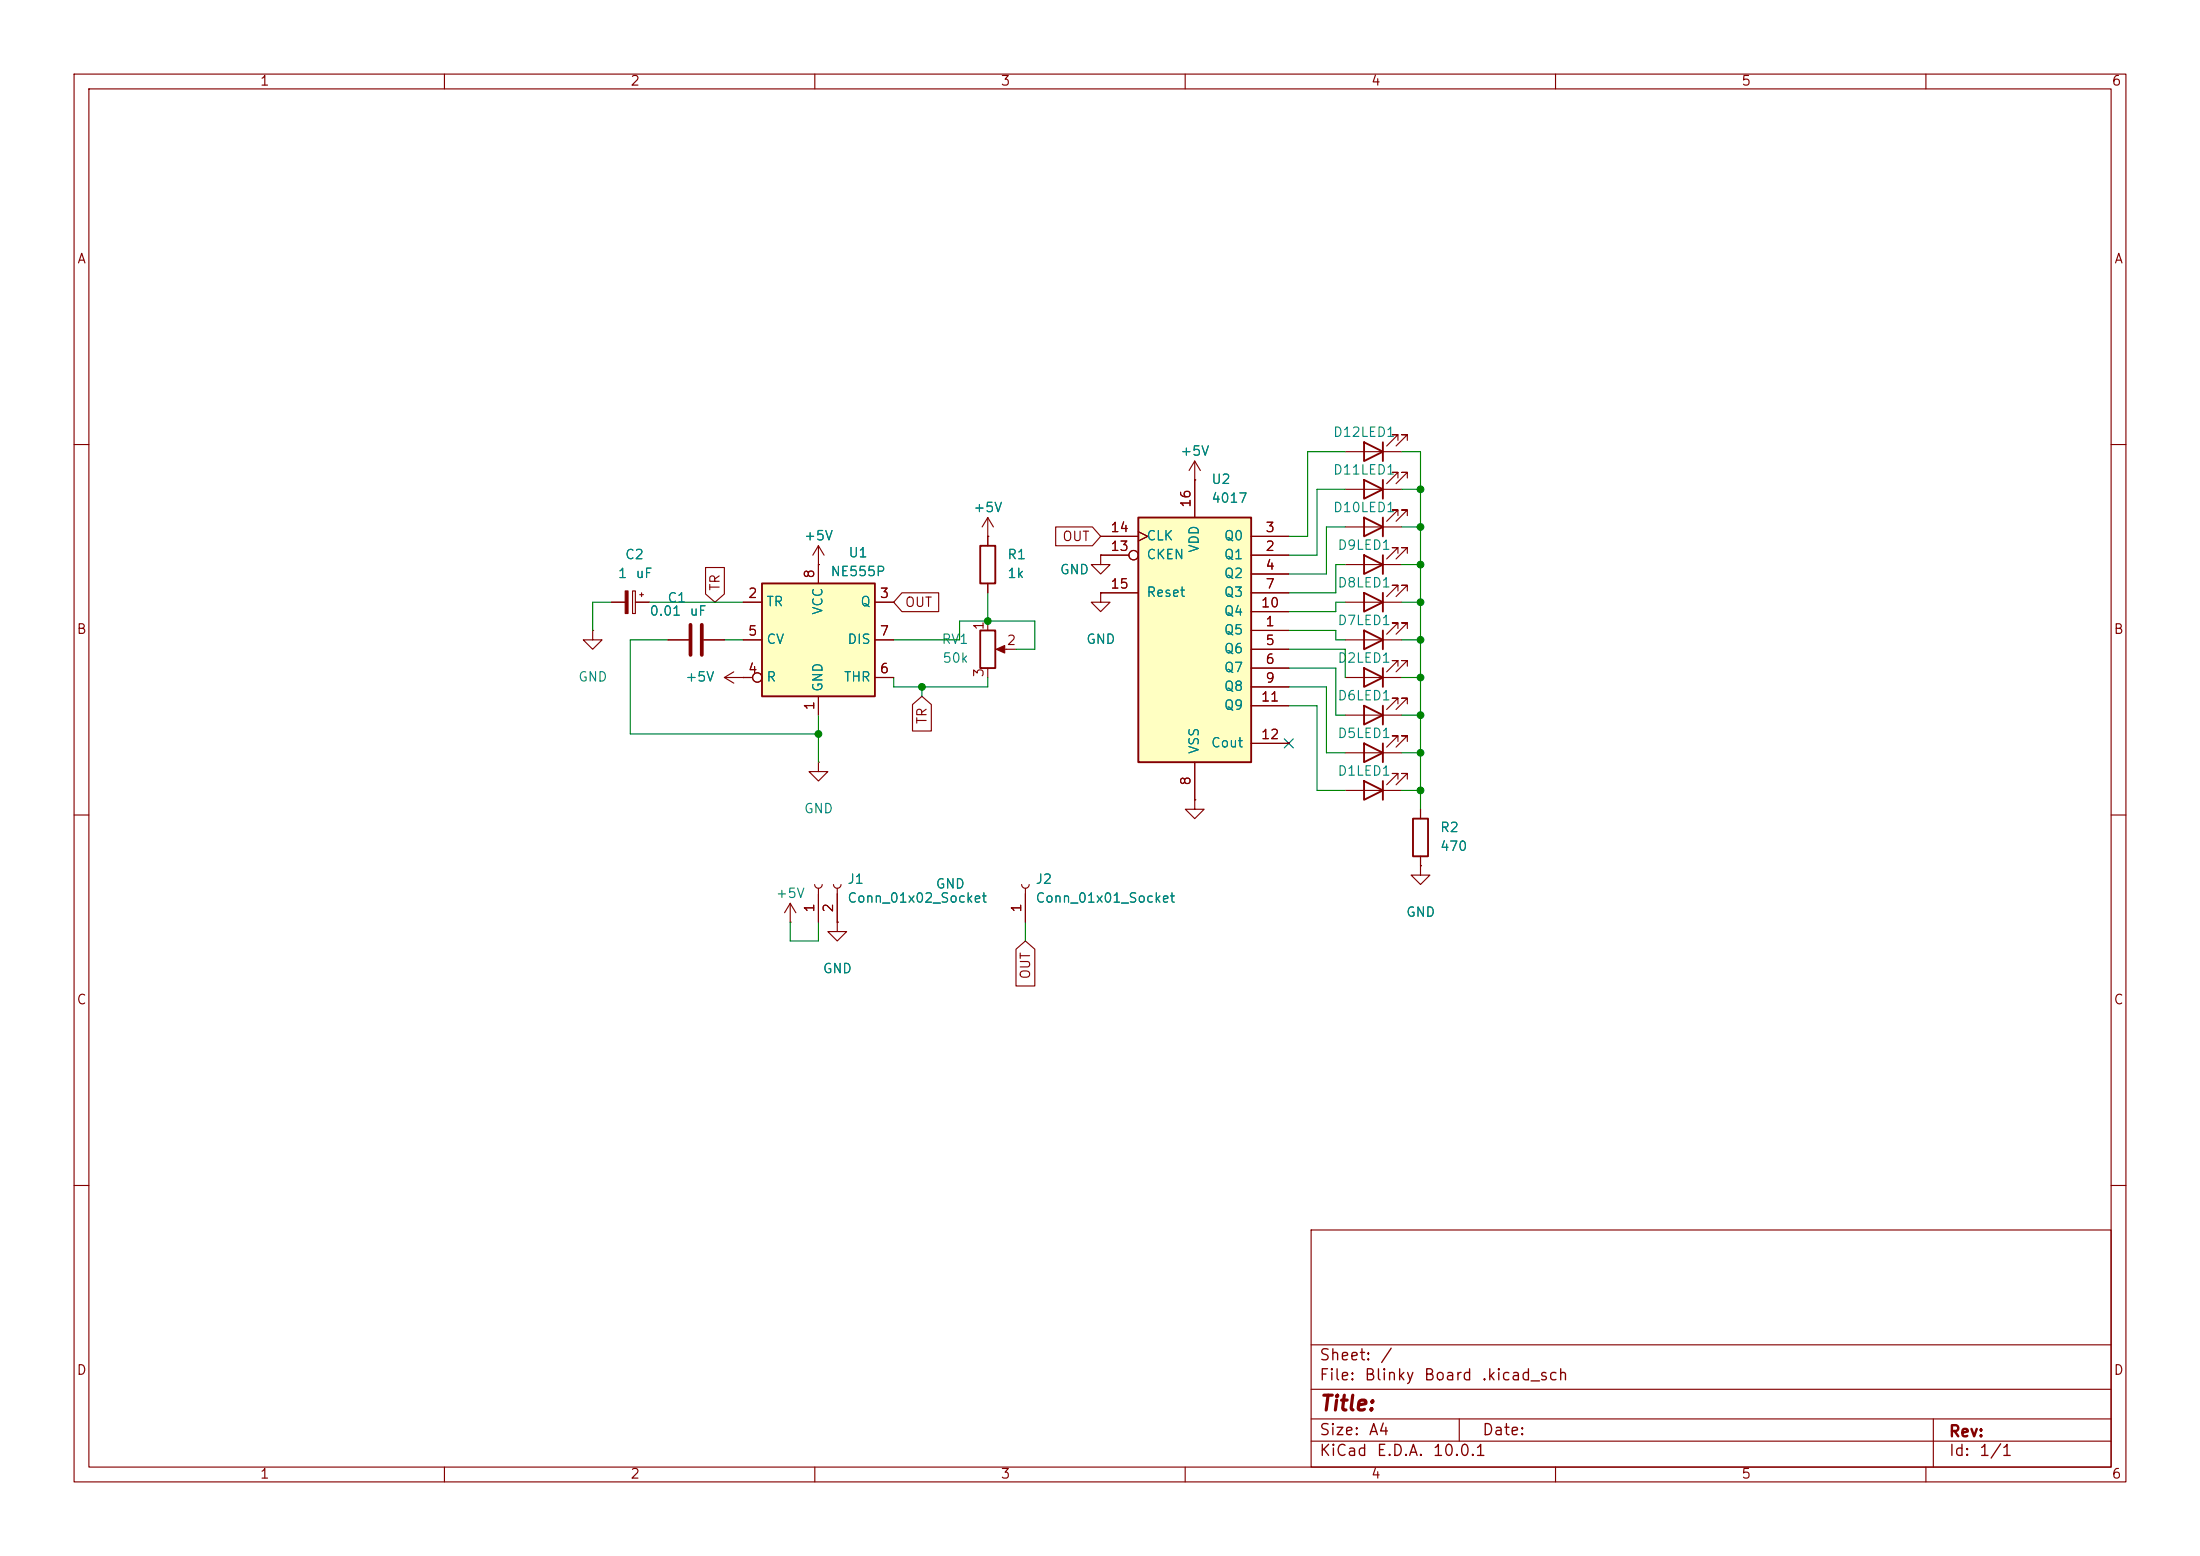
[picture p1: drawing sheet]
<svg xmlns="http://www.w3.org/2000/svg" width="297mm" height="210mm" viewBox="0 0 297 210" stroke-linecap="round" stroke-linejoin="round" font-family="sans-serif">
<g fill="none" stroke="#840000" stroke-width=".15">
<path d="M10 10h277v190h-277zM12 12h273v186h-273zM60 10v2M110 10v2M160 10v2M210 10v2M260 10v2M10 60h2M110.5 76.2h.1M110.5 73.7l-.8 1.2M110.5 73.7l.8 1.2M110.5 73.7v2.5"/>
<path d="M285 60h2M181.6 86.4h7.6M188.7 84.8v-.7h-.7h.7l-1.5 1.5M190 84.8v-.7h-.8h.8l-1.5 1.5M10 110h2M110.5 102.9v1.2h1.3l-1.3 1.3-1.3-1.3h1.3M110.5 102.9h.1M285 110h2M10 160h2M177 166h108v32h-108zM285 160h2M60 198v2"/>
<path d="M110 198v2M160 198v2M177 194.5h108M177 191.5h108M177 187.5h108M177 181.5h108M197 191.5v3M210 198v2M260 198v2M261 191.5v6.5"/>
</g>
<path d="M184.1 85.1l2.6 1.3-2.6 1.2zM186.7 85.1v2.5" fill="none" stroke="#840000" stroke-width=".25"/>
<path d="M102.9 78.7h15.2v15.3h-15.2z" fill="#ffffc2"/>
<path d="M102.9 78.7h15.2v15.3h-15.2zM132.3 85.1h2.1v5.1h-2.1z" fill="none" stroke="#840000" stroke-width=".25"/>
<g fill="none" stroke="#840000" stroke-width=".15">
<path d="M85.4 79.8h.4v3h-.4zM110.5 76.2v2.5M80 85.1v1.3h1.3l-1.3 1.2-1.3-1.2h1.3M80 85.1h.1M82.5 81.3h1.9M85.8 81.3h1.8M86.4 80.3h.5M86.6 80v.5M90.2 86.4h2.8M95 86.4h2.8M97.8 91.4h3.8M97.8 91.4l1.3 .8"/>
<path d="M99.1 90.7l-1.3 .7M100.3 91.4h.1M100.3 81.3h2.6M100.3 86.4h2.6M110.5 94v2.5M118.1 81.3h2.5M118.1 91.4h2.5M118.1 86.4h2.5M133.3 83.8v1.3M133.3 90.2v1.2M134.9 87.6h2.3M110 119.4a.51 .51 0 0 0 .5 .5 .51 .51 0 0 0 .5-.5"/>
<path d="M110.5 119.9v4.6M112.5 119.4a.51 .51 0 0 0 .5 .5 .51 .51 0 0 0 .5-.5M113 119.9v4.6M161.3 108v1.2h1.3l-1.3 1.3-1.3-1.3h1.3M161.3 108h.1M113 124.5v1.2h1.3l-1.3 1.3-1.2-1.3h1.2M113 124.5h.1"/>
<circle cx="102.2" cy="91.4" r=".63"/>
</g>
<path d="M93.2 84.3v4.1M94.7 84.3v4.1" fill="none" stroke="#840000" stroke-width=".51"/>
<g fill="#840000" stroke="#840000" stroke-width=".15">
<path d="M84.4 79.8h.4v3h-.4z"/>
<path d="M134.5 87.6l1.1-.5v1z"/>
</g>
<path d="M153.7 69.9h15.2v33h-15.2z" fill="#ffffc2"/>
<g fill="none" stroke="#840000" stroke-width=".25">
<path d="M184.1 59.7l2.6 1.3-2.6 1.2zM186.7 59.7v2.5M132.3 73.7h2.1v5h-2.1zM153.7 69.9h15.2v33h-15.2zM184.1 74.9l2.6 1.3-2.6 1.3zM184.1 64.8l2.6 1.2-2.6 1.3zM184.1 69.9l2.6 1.2-2.6 1.3zM186.7 64.8v2.5M186.7 69.9v2.5M186.7 74.9v2.6M184.1 80l2.6 1.3-2.6 1.3zM184.1 90.2l2.6 1.2-2.6 1.3z"/>
<path d="M184.1 95.3l2.6 1.2-2.6 1.3zM186.7 80v2.6M186.7 90.2v2.5M186.7 95.3v2.5M184.1 100.3l2.6 1.3-2.6 1.3zM184.1 105.4l2.6 1.3-2.6 1.3zM186.7 100.3v2.6M186.7 105.4v2.6M190.8 110.5h2v5.1h-2z"/>
</g>
<g fill="none" stroke="#840000" stroke-width=".15">
<path d="M188.7 59.4v-.7h-.7h.7l-1.5 1.5M190 59.4v-.7h-.8h.8l-1.5 1.5M95.2 76.6h2.6v3.6l-1.3 1.1-1.3-1.1zM110.5 76.2h.1M110.5 76.2v2.5M133.3 72.4h.1M133.3 69.9v3.8M133.3 78.7v1.3M133.3 69.9l-.7 1.2M133.3 69.9l.8 1.2M142.5 71.1h5l1.1 1.3-1.1 1.3h-5zM148.6 74.9v1.3h1.3l-1.3 1.3-1.3-1.3h1.3"/>
<path d="M148.6 74.9h.1M148.6 74.9h3.8M148.6 72.4h5.1M153.7 71.8l1.2 .6-1.2 .6M161.3 64.8h.1M161.3 62.2v7.7M161.3 62.2l-.8 1.3M161.3 62.2l.8 1.3M168.9 74.9h5.1M168.9 72.4h5.1M168.9 77.5h5.1M181.6 76.2h7.6"/>
<path d="M181.6 61h7.6M181.6 66h7.6M181.6 71.1h7.6M188.7 79.8v-.8h-.7h.7l-1.5 1.5M188.7 74.7v-.8h-.7h.7l-1.5 1.5M188.7 64.5v-.7h-.7h.7l-1.5 1.5M188.7 69.6v-.8h-.7h.7l-1.5 1.6M190 79.8v-.8h-.8h.8l-1.5 1.5M190 74.7v-.8h-.8h.8l-1.5 1.5M190 64.5v-.7h-.8h.8l-1.5 1.5M190 69.6v-.8h-.8h.8l-1.5 1.6M82.5 81.3h1.9"/>
<path d="M85.8 81.3h1.8M90.2 86.4h2.8M95 86.4h2.8M100.3 91.4h.1M100.3 81.3h2.6M100.3 91.4h1.3M100.3 86.4h2.6M110.5 94v2.5M118.1 81.3h2.5M118.1 91.4h2.5M118.1 86.4h2.5M121.8 80h4.9v2.6h-4.9l-1.2-1.3z"/>
<path d="M123.2 95.1l1.3-1.1 1.2 1.1v3.6h-2.5zM148.6 80v1.3h1.3l-1.3 1.3-1.3-1.3h1.3M148.6 80h.1M148.6 80h5.1M168.9 85.1h5.1M168.9 87.6h5.1M168.9 90.2h5.1M168.9 80h5.1M168.9 92.7h5.1M168.9 82.6h5.1M168.9 95.3h5.1M181.6 81.3h7.6"/>
<path d="M181.6 91.4h7.6M181.6 96.5h7.6M188.7 89.9v-.7h-.7h.7l-1.5 1.5M188.7 95v-.8h-.7h.7l-1.5 1.6M190 89.9v-.7h-.8h.8l-1.5 1.5M190 95v-.8h-.8h.8l-1.5 1.6M137.9 119.4a.51 .51 0 0 0 .5 .5 .51 .51 0 0 0 .5-.5M138.4 119.9v4.6M161.3 108h.1M161.3 102.9v5.1M168.9 100.3h5.1M181.6 101.6h7.6"/>
<path d="M181.6 106.7h7.6M188.7 100.1v-.8h-.7h.7l-1.5 1.5M188.7 105.2v-.8h-.7h.7l-1.5 1.5M190 100.1v-.8h-.8h.8l-1.5 1.5M190 105.2v-.8h-.8h.8l-1.5 1.5M191.8 116.8v1.3h1.2l-1.2 1.3-1.3-1.3h1.3M191.8 116.8h.1M191.8 109.2v1.3M191.8 115.6v1.2M106.7 124.5h.1M106.7 121.9l-.8 1.3M106.7 121.9l.7 1.3"/>
<path d="M106.7 121.9v2.6M110.5 120.7v3.8M113 124.5h.1M113 120.7v3.8M137.2 128.1l1.2-1.1 1.3 1.1v5h-2.5z"/>
<circle cx="153" cy="74.9" r=".63"/>
<circle cx="102.2" cy="91.4" r=".63"/>
</g>
<g fill="none" stroke="#008400" stroke-width=".15">
<path d="M181.6 71.1h-2.5v6.4h-5.1M181.6 76.2h-1.3v3.8h-6.3M181.6 61h-5.1v11.4h-2.5M181.6 66h-3.8v8.9h-3.8M189.2 71.1h2.6M189.2 76.2h2.6M189.2 61h2.6v48.2M189.2 66h2.6M82.5 81.3h-2.5v3.8M87.6 81.3h12.7M90.2 86.4h-5.1v12.7h25.4M97.8 86.4h2.5"/>
<path d="M110.5 96.5v6.4M120.6 86.4h8.9v-2.6h10.2v3.8h-2.5M120.6 91.4v1.3h12.7v-1.3M124.5 92.7v1.3M133.3 80v3.8M174 85.1h6.3v1.3h1.3M174 90.2h6.3v6.3h1.3M174 92.7h5.1v8.9h2.5M174 95.3h3.8v11.4h3.8M174 87.6h7.6v3.8M181.6 81.3h-1.3v1.3h-6.3M189.2 86.4h2.6"/>
<path d="M189.2 81.3h2.6M189.2 96.5h2.6M189.2 91.4h2.6M189.2 101.6h2.6M189.2 106.7h2.6M106.7 124.5v2.5h3.8v-2.5M138.4 124.5v2.5"/>
</g>
<path d="M173.4 99.7l1.2 1.2M174.6 99.7l-1.2 1.2" fill="none" stroke="#000084" stroke-width=".15"/>
<g fill="#008400" stroke="#008400" stroke-width=".14">
<circle cx="110.5" cy="99.1" r=".46"/>
<circle cx="124.5" cy="92.7" r=".46"/>
<circle cx="133.3" cy="83.8" r=".46"/>
<circle cx="191.8" cy="96.5" r=".46"/>
<circle cx="191.8" cy="101.6" r=".46"/>
<circle cx="191.8" cy="91.4" r=".46"/>
<circle cx="191.8" cy="86.4" r=".46"/>
<circle cx="191.8" cy="106.7" r=".46"/>
<circle cx="191.8" cy="76.2" r=".46"/>
<circle cx="191.8" cy="81.3" r=".46"/>
<circle cx="191.8" cy="66" r=".46"/>
<circle cx="191.8" cy="71.1" r=".46"/>
</g>
<text font-size="2" fill="#840000" x="178" y="190.9">Title:</text>
<g font-size="1.5" fill="#840000">
<text x="178" y="184">Sheet:</text>
<text x="186.2" y="184">/</text>
<text x="178" y="186.7">File:</text>
<text x="184.1" y="186.7">Blinky</text>
<text x="192.1" y="186.7">Board</text>
<text x="199.9" y="186.7">.kicad_sch</text>
<text x="178" y="196.9">KiCad</text>
<text x="178" y="194.1">Size:</text>
<text x="184.7" y="194.1">A4</text>
<text x="185.7" y="196.9">E.D.A.</text>
<text x="193.3" y="196.9">10.0.1</text>
<text x="200" y="194.1">Date:</text>
<text x="263" y="194.3">Rev:</text>
<text x="263" y="196.9">Id:</text>
<text x="267.1" y="196.9">1/1</text>
</g>
<g font-size="1.3" fill="#840000">
<text x="35" y="11.9">1</text>
<text x="85" y="11.9">2</text>
<text x="135" y="11.9">3</text>
<text x="185" y="11.9">4</text>
<text x="235" y="11.9">5</text>
<text x="285" y="11.9">6</text>
<text x="10.3" y="35.9">A</text>
<text x="285.3" y="35.9">A</text>
<text x="161" y="68.6" transform="rotate(-90 161 68.6)">16</text>
<text x="143.3" y="73.3">OUT</text>
<text x="149.8" y="74.7">13</text>
<text x="149.8" y="72.1">14</text>
<text x="170.7" y="74.7">2</text>
<text x="170.7" y="72.1">3</text>
<text x="170.7" y="77.2">4</text>
<text x="97.5" y="79.9" transform="rotate(-90 97.5 79.9)">TR</text>
<text x="100.9" y="81">2</text>
<text x="110.2" y="78.2" transform="rotate(-90 110.2 78.2)">8</text>
<text x="118.7" y="81">3</text>
<text x="122.1" y="82.2">OUT</text>
<text x="149.8" y="79.8">15</text>
<text x="170.1" y="82.3">10</text>
<text x="170.7" y="79.8">7</text>
<text x="10.3" y="85.9">B</text>
<text x="100.9" y="86.1">5</text>
<text x="118.7" y="86.1">7</text>
<text x="133.1" y="85.2" transform="rotate(-90 133.1 85.2)">1</text>
<text x="135.8" y="87.4">2</text>
<text x="170.7" y="84.8">1</text>
<text x="170.7" y="87.4">5</text>
<text x="170.7" y="89.9">6</text>
<text x="285.3" y="85.9">B</text>
<text x="100.9" y="91.2">4</text>
<text x="110.2" y="96" transform="rotate(-90 110.2 96)">1</text>
<text x="118.7" y="91.2">6</text>
<text x="133.1" y="91.5" transform="rotate(-90 133.1 91.5)">3</text>
<text x="170.1" y="95">11</text>
<text x="170.7" y="92.5">9</text>
<text x="125.4" y="97.8" transform="rotate(-90 125.4 97.8)">TR</text>
<text x="170.1" y="100.1">12</text>
<text x="161" y="106.1" transform="rotate(-90 161 106.1)">8</text>
<text x="110.2" y="123.3" transform="rotate(-90 110.2 123.3)">1</text>
<text x="112.8" y="123.3" transform="rotate(-90 112.8 123.3)">2</text>
<text x="138.2" y="123.3" transform="rotate(-90 138.2 123.3)">1</text>
<text x="10.3" y="135.9">C</text>
<text x="139.4" y="132.3" transform="rotate(-90 139.4 132.3)">OUT</text>
<text x="285.3" y="135.9">C</text>
<text x="10.3" y="185.9">D</text>
<text x="285.3" y="185.9">D</text>
<text x="35" y="199.9">1</text>
<text x="85" y="199.9">2</text>
<text x="135" y="199.9">3</text>
<text x="185" y="199.9">4</text>
<text x="235" y="199.9">5</text>
<text x="285" y="199.9">6</text>
</g>
<g font-size="1.3" fill="#008484">
<text x="179.9" y="59.3">D12LED1</text>
<text x="159.3" y="61.8">+5V</text>
<text x="163.4" y="65.6">U2</text>
<text x="179.9" y="64.4">D11LED1</text>
<text x="131.3" y="69.4">+5V</text>
<text x="163.4" y="68.2">4017</text>
<text x="179.9" y="69.4">D10LED1</text>
<text x="84.3" y="75.8">C2</text>
<text x="108.5" y="73.3">+5V</text>
<text x="114.5" y="75.5">U1</text>
<text x="135.9" y="75.8">R1</text>
<text x="143" y="77.8">GND</text>
<text x="154.7" y="75.8">CKEN</text>
<text x="154.7" y="73.3">CLK</text>
<text x="162.2" y="74.7" transform="rotate(-90 162.2 74.7)">VDD</text>
<text x="165.2" y="75.8">Q1</text>
<text x="165.2" y="73.3">Q0</text>
<text x="180.5" y="74.5">D9LED1</text>
<text x="83.3" y="78.3">1</text>
<text x="85.7" y="78.3">uF</text>
<text x="87.6" y="83.4">0.01</text>
<text x="90" y="81.6">C1</text>
<text x="93" y="83.4">uF</text>
<text x="103.4" y="82.1">TR</text>
<text x="111.4" y="83.1" transform="rotate(-90 111.4 83.1)">VCC</text>
<text x="112" y="78.1">NE555P</text>
<text x="116.1" y="82.1">Q</text>
<text x="135.9" y="78.3">1k</text>
<text x="154.7" y="80.9">Reset</text>
<text x="165.2" y="78.3">Q2</text>
<text x="165.2" y="80.9">Q3</text>
<text x="165.2" y="83.4">Q4</text>
<text x="180.5" y="79.6">D8LED1</text>
<text x="103.4" y="87.2">CV</text>
<text x="114.3" y="87.2">DIS</text>
<text x="127" y="87.2">RV1</text>
<text x="127.2" y="89.8">50k</text>
<text x="146.6" y="87.2">GND</text>
<text x="165.2" y="86">Q5</text>
<text x="165.2" y="88.5">Q6</text>
<text x="180.5" y="84.7">D7LED1</text>
<text x="180.5" y="89.8">D2LED1</text>
<text x="78" y="92.3">GND</text>
<text x="92.4" y="92.3">+5V</text>
<text x="103.4" y="92.3">R</text>
<text x="111.4" y="93.5" transform="rotate(-90 111.4 93.5)">GND</text>
<text x="113.8" y="92.3">THR</text>
<text x="165.2" y="91">Q7</text>
<text x="165.2" y="93.6">Q8</text>
<text x="180.5" y="94.8">D6LED1</text>
<text x="162.2" y="101.9" transform="rotate(-90 162.2 101.9)">VSS</text>
<text x="163.4" y="101.2">Cout</text>
<text x="165.2" y="96.1">Q9</text>
<text x="180.5" y="99.9">D5LED1</text>
<text x="180.5" y="105">D1LED1</text>
<text x="108.5" y="110.1">GND</text>
<text x="194.3" y="112.6">R2</text>
<text x="114.3" y="119.6">J1</text>
<text x="139.7" y="119.6">J2</text>
<text x="194.3" y="115.2">470</text>
<text x="104.6" y="121.5">+5V</text>
<text x="114.3" y="122.1">Conn_01x02_Socket</text>
<text x="126.2" y="120.2">GND</text>
<text x="139.7" y="122.1">Conn_01x01_Socket</text>
<text x="189.7" y="124.1">GND</text>
<text x="111" y="131.7">GND</text>
</g>
</svg>
